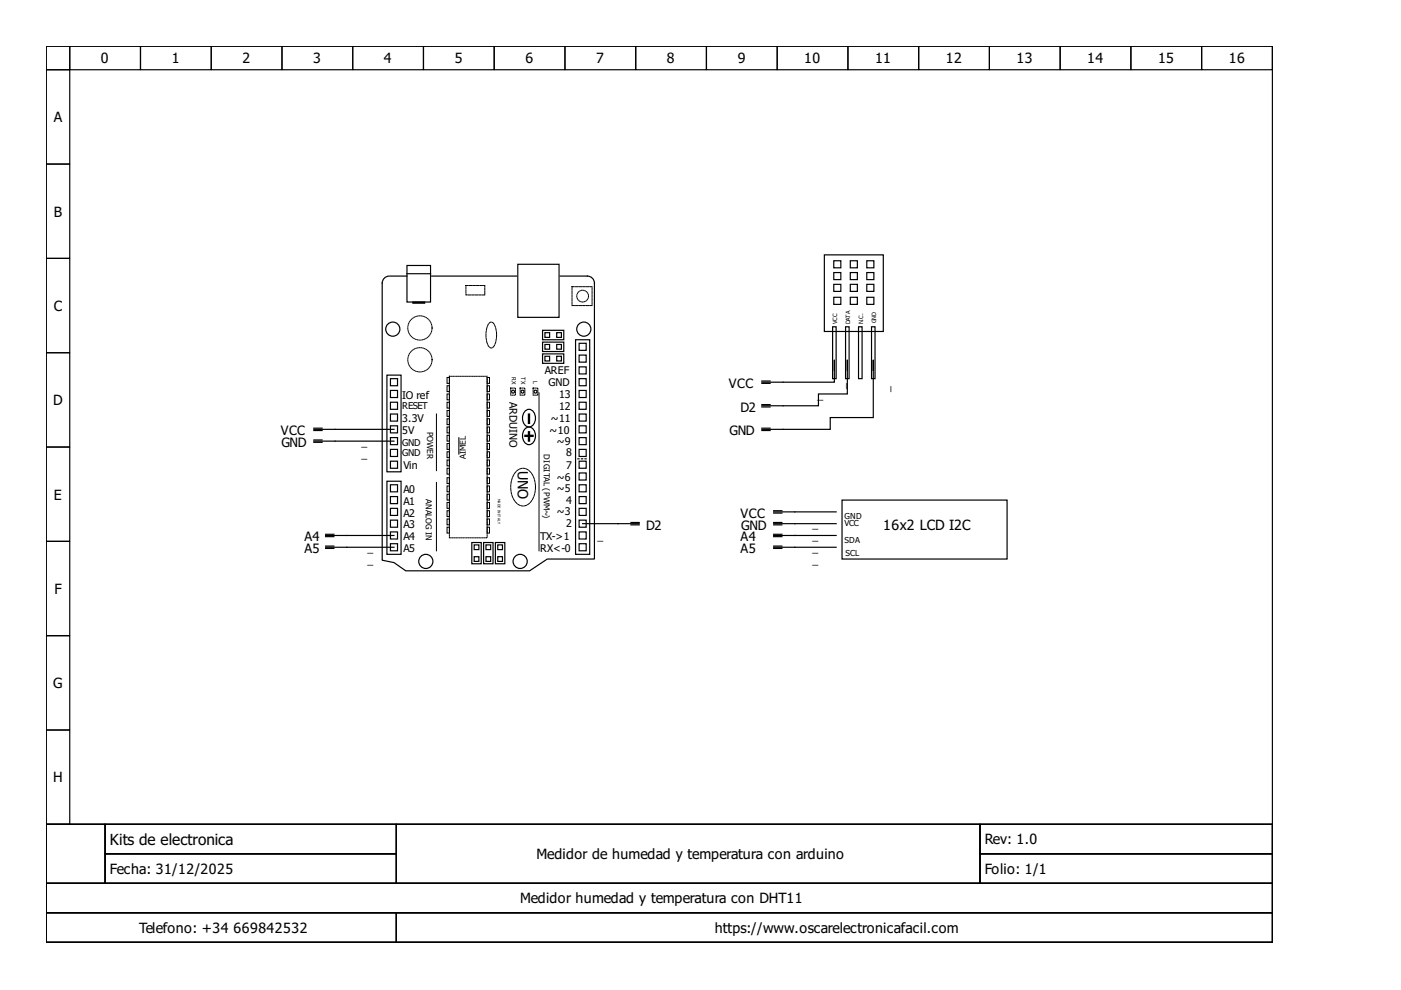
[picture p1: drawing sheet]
<svg xmlns="http://www.w3.org/2000/svg" width="297mm" height="210mm" viewBox="0 0 297 210" stroke-linecap="round" stroke-linejoin="round" font-family="sans-serif">
<g fill="none" stroke="#000" stroke-width=".25">
<path d="M9.8 9.8h260v165h-260zM9.8 9.8h5v5h-5zM9.8 14.8h5v20h-5zM14.8 9.8h15v5h-15zM29.8 9.8h15v5h-15zM44.8 9.8h15v5h-15zM59.8 9.8h15v5h-15zM74.8 9.8h15v5h-15zM89.8 9.8h15v5h-15zM104.8 9.8h15v5h-15zM119.8 9.8h15v5h-15zM134.8 9.8h15v5h-15z"/>
<path d="M149.8 9.8h15v5h-15zM164.8 9.8h15v5h-15zM179.8 9.8h15v5h-15zM194.8 9.8h15v5h-15zM209.8 9.8h15v5h-15zM224.8 9.8h15v5h-15zM239.8 9.8h15v5h-15zM254.8 9.8h15v5h-15zM9.8 34.8h5v20h-5zM9.8 54.8h5v20h-5zM82.5 58.5a1.5 1.5 0 0 0-1.5 1.5v58.8l2.5 .5 2.5 1.7h26.3l3.7-2.5h10v-58.5a1.5 1.5 0 0 0-1.5-1.5h-5.7M82.8 58.5h3.5"/>
<path d="M86.3 56.3h5v7.7h-5zM86.3 58h5M91.5 58.5h18M109.8 56h8.7v11.3h-8.7zM174.8 54h12.5v16.3h-12.5zM176.8 57.8h1.5v1.5h-1.5zM176.8 55.3h1.5v1.5h-1.5zM180.3 55.3h1.5v1.5h-1.5zM180.3 57.8h1.5v1.5h-1.5zM183.8 55.3h1.5v1.5h-1.5zM183.8 57.8h1.5v1.5h-1.5zM9.8 74.8h5v20h-5z"/>
<path d="M82 79.5h3v20.5h-3zM87.5 64h2.5v.3h-2.5zM115 72.5h4.5v2h-4.5zM115 70h4.5v2h-4.5zM115 75h4.5v2h-4.5zM115.5 73h1v1h-1zM115.5 75.5h1v1h-1zM115.5 70.5h1v1h-1zM118 70.5h1v1h-1zM118 73h1v1h-1zM118 75.5h1v1h-1zM122 72h3v45.5h-3z"/>
<path d="M122.8 75.3h1.5v1.5h-1.5zM122.8 77.8h1.5v1.5h-1.5zM122.8 72.8h1.5v1.5h-1.5zM176.5 69.3h.8v11h-.8zM176.8 63h1.5v1.5h-1.5zM176.8 60.3h1.5v1.5h-1.5zM176.9 78.5v-2.2v4.7h-15.4M179.3 69.3h.7v11h-.7zM179.7 78.5v-2.2v7.2h-6.2v2.5h-12M180.3 63h1.5v1.5h-1.5zM180.3 60.3h1.5v1.5h-1.5zM182 69.3h.8v11h-.8z"/>
<path d="M183.8 63h1.5v1.5h-1.5zM183.8 60.3h1.5v1.5h-1.5zM184.8 69.3h.7v11h-.7zM185.2 78.5v-2.2v12.2h-9.2v2.5h-14.5M9.8 94.8h5v20h-5zM66.5 93.5h17M66.5 91h17M66.5 91.3h1.8M66.5 90.8h1.8M66.5 93.8h1.8M66.5 93.3h1.8M82.8 87.8h1.5v1.5h-1.5z"/>
<path d="M82.8 85.3h1.5v1.5h-1.5zM82.8 90.3h1.5v1.5h-1.5zM82.8 82.8h1.5v1.5h-1.5zM82.8 80.3h1.5v1.5h-1.5zM82.8 95.3h1.5v1.5h-1.5zM82.8 97.8h1.5v1.5h-1.5zM82.8 92.8h1.5v1.5h-1.5zM111.3 92.3h1.7v.2h-1.7zM111.5 90.8a1.29 1.29 0 0 1 1.3-.1 1.29 1.29 0 0 1 .7 1.2 1.66 1.66 0 0 1-1.7 2.3 2.16 2.16 0 0 1-.3-3.4zM111.5 87a1.29 1.29 0 0 1 1.3 0 1.29 1.29 0 0 1 .7 1.2 1.66 1.66 0 0 1-1.7 2.3 2.16 2.16 0 0 1-.3-3.5zM112 91.5h.3v2h-.3zM112 87.8h.3v2h-.3z"/>
<path d="M122.8 97.8h1.5v1.5h-1.5zM122.8 95.3h1.5v1.5h-1.5zM122.8 90.3h1.5v1.5h-1.5zM122.8 92.8h1.5v1.5h-1.5zM122.8 82.8h1.5v1.5h-1.5zM122.8 87.8h1.5v1.5h-1.5zM122.8 85.3h1.5v1.5h-1.5zM122.8 80.3h1.5v1.5h-1.5zM161.5 81.3h1.8M161.5 80.8h1.8M161.5 86.3h1.8M161.5 85.8h1.8"/>
<path d="M161.5 91.3h1.8M161.5 90.8h1.8M9.8 114.8h5v20h-5zM69 113.5h14.5M69 113.8h1.8M69 113.3h1.8M69 116.3h1.8M69 115.8h1.8M82 102h3v15.5h-3zM82.8 105.3h1.5v1.5h-1.5zM82.8 110.3h1.5v1.5h-1.5zM82.8 112.8h1.5v1.5h-1.5z"/>
<path d="M82.8 107.8h1.5v1.5h-1.5zM82.8 102.8h1.5v1.5h-1.5zM82.8 115.3h1.5v1.5h-1.5zM83.5 116h-14.5M100 115h2v4.5h-2zM100.5 118h1v1h-1zM100.5 115.5h1v1h-1zM102.5 115h2v4.5h-2zM103 118h1v1h-1zM103 115.5h1v1h-1zM105 115h2v4.5h-2zM105.5 115.5h1v1h-1z"/>
<path d="M105.5 118h1v1h-1zM122.8 105.3h1.5v1.5h-1.5zM122.8 107.8h1.5v1.5h-1.5zM122.8 102.8h1.5v1.5h-1.5zM122.8 100.3h1.5v1.5h-1.5zM122.8 112.8h1.5v1.5h-1.5zM122.8 115.3h1.5v1.5h-1.5zM122.8 110.3h1.5v1.5h-1.5zM133.8 111.3h1.7M133.8 110.8h1.7M135.5 111h-12M164 111h13.3"/>
<path d="M164 113.5h13.3M164 108.8h1.8M164 108.3h1.8M164 111.3h1.8M164 110.8h1.8M164 113.8h1.8M164 113.3h1.8M164 116.3h1.8M164 115.8h1.8M177.3 108.5h-13.3M177.3 116h-13.3M178.5 106h35v12.5h-35z"/>
<path d="M9.8 134.8h5v20h-5zM9.8 154.8h5v20h-5zM9.8 174.8h260v25h-260zM9.8 174.8h12.5v12.5h-12.5zM22.3 174.8h61.7v6.2h-61.7zM84 174.8h123.8v12.5h-123.8zM207.8 174.8h62v6.2h-62zM9.8 187.3h260v6.2h-260zM9.8 193.5h74.2v6.3h-74.2zM22.3 181h61.7v6.3h-61.7zM84 193.5h185.8v6.3h-185.8zM207.8 181h62v6.3h-62z"/>
<circle cx="83.3" cy="69.8" r="1.5"/>
<circle cx="123.8" cy="69.8" r="1.5"/>
<circle cx="108.8" cy="83" r=".31"/>
<circle cx="110.8" cy="83" r=".31"/>
<circle cx="113.5" cy="83" r=".31"/>
<circle cx="90.3" cy="119" r="1.5"/>
<circle cx="110.3" cy="119" r="1.5"/>
</g>
<g fill="none" stroke="#000" stroke-width=".21">
<path d="M92.5 87.8v12M94.8 97.5h.5v1.3h-.5zM94.8 81.8h.5v1.2h-.5zM94.8 88.8h.5v1.2h-.5zM94.8 87h.5v1.3h-.5zM94.8 92.3h.5v1.2h-.5zM94.8 83.5h.5v1.3h-.5zM94.8 80h.5v1.3h-.5zM94.8 99.3h.5v1.2h-.5zM94.8 94h.5v1.3h-.5zM94.8 90.5h.5v1.3h-.5zM94.8 95.8h.5v1.2h-.5z"/>
<path d="M94.8 85.3h.5v1.2h-.5zM97.3 92.8v3.5M103.3 87h.5v1.3h-.5zM103.3 97.5h.5v1.3h-.5zM103.3 81.8h.5v1.2h-.5zM103.3 88.8h.5v1.2h-.5zM103.3 92.3h.5v1.2h-.5zM103.3 83.5h.5v1.3h-.5zM103.3 80h.5v1.3h-.5zM103.3 99.3h.5v1.2h-.5zM103.3 94h.5v1.3h-.5zM103.3 90.5h.5v1.3h-.5z"/>
<path d="M103.3 95.8h.5v1.2h-.5zM103.3 85.3h.5v1.2h-.5zM114.3 83.3v33.5M92.5 102.3v14.5M94.8 103h.5v1.3h-.5zM94.8 110h.5v1.3h-.5zM94.8 108.3h.5v1.2h-.5zM94.8 104.8h.5v1.2h-.5zM94.8 101.3h.5v1.2h-.5zM94.8 111.8h.5v1.2h-.5zM94.8 106.5h.5v1.3h-.5zM103.3 103h.5v1.3h-.5z"/>
<path d="M103.3 108.3h.5v1.2h-.5zM103.3 110h.5v1.3h-.5zM103.3 104.8h.5v1.2h-.5zM103.3 101.3h.5v1.2h-.5zM103.3 111.8h.5v1.2h-.5zM103.3 106.5h.5v1.3h-.5z"/>
</g>
<g fill="none" stroke="#000" stroke-width=".21" stroke-dasharray=".1 .2">
<path d="M95.3 79.8h8v34.2h-8zM108.3 82.3h1v1.5h-1zM110.3 82.3h1v1.5h-1zM113 82.3h1v1.5h-1z"/>
<circle cx="89" cy="76.3" r="2.57"/>
<circle cx="89" cy="69.5" r="2.57"/>
<circle cx="123.5" cy="62.8" r="1.25"/>
</g>
<path d="M122.5 97.3h2" fill="none" stroke="#000" stroke-width=".25" stroke-dasharray=".2 .5"/>
<path d="M98.8 60.5h4v2h-4zM103.9 68.4l.3-.1a2.59 2.59 0 0 1 1.1 2.7 2.59 2.59 0 0 1-1.1 2.8 2.59 2.59 0 0 1-1.2-2.8 3.8 3.8 0 0 1 .9-2.6zM121.3 60.8h4.2v4h-4.2zM109.4 100a2.15 2.15 0 0 1 3.7 1 5.2 5.2 0 0 1-1.2 6 2.17 2.17 0 0 1-3.2-1.5 5.4 5.4 0 0 1 .7-5.5z" fill="none" stroke="#000" stroke-width=".21" stroke-dasharray=".5 .2"/>
<text font-size="3.2" x="23.3" y="179.2">Kits de electronica</text>
<g font-size="3">
<text x="21.4" y="13.4">0</text>
<text x="36.4" y="13.4">1</text>
<text x="51.4" y="13.4">2</text>
<text x="66.4" y="13.4">3</text>
<text x="81.4" y="13.4">4</text>
<text x="96.4" y="13.4">5</text>
<text x="111.4" y="13.4">6</text>
<text x="126.4" y="13.4">7</text>
<text x="141.4" y="13.4">8</text>
<text x="156.4" y="13.4">9</text>
<text x="170.5" y="13.4">10</text>
<text x="185.5" y="13.4">11</text>
<text x="200.5" y="13.4">12</text>
<text x="215.5" y="13.4">13</text>
<text x="230.5" y="13.4">14</text>
<text x="245.5" y="13.4">15</text>
<text x="260.5" y="13.4">16</text>
<text x="11.4" y="25.9">A</text>
<text x="11.4" y="45.9">B</text>
<text x="11.4" y="65.9">C</text>
<text x="11.3" y="85.9">D</text>
<text x="109.8" y="99.8" transform="rotate(90 109.8 99.8)">UNO</text>
<text x="11.4" y="105.9">E</text>
<text x="187.3" y="112.3">16x2 LCD I2C</text>
<text x="11.5" y="125.9">F</text>
<text x="11.3" y="145.9">G</text>
<text x="11.3" y="165.9">H</text>
<text x="208.8" y="179">Rev: 1.0</text>
<text x="23.3" y="185.3">Fecha: 31/12/2025</text>
<text x="113.8" y="182.2">Medidor de humedad y temperatura con arduino</text>
<text x="208.8" y="185.3">Folio: 1/1</text>
<text x="110.3" y="191.5">Medidor humedad y temperatura con DHT11</text>
<text x="29.5" y="197.8">Telefono: +34</text>
<text x="49.5" y="197.8">669842532</text>
<text x="151.5" y="197.8">https://www.oscarelectronicafacil.com</text>
</g>
<g font-size="2.7">
<text x="154.5" y="82.3">VCC</text>
<text x="157" y="87.3">D2</text>
<text x="59.5" y="92.3">VCC</text>
<text x="59.7" y="94.8">GND</text>
<text x="154.7" y="92.3">GND</text>
<text x="137" y="112.3">D2</text>
<text x="157" y="109.8">VCC</text>
<text x="157.2" y="112.3">GND</text>
<text x="64.5" y="117.3">A5</text>
<text x="64.5" y="114.8">A4</text>
<text x="157" y="114.8">A4</text>
<text x="157" y="117.3">A5</text>
</g>
<g font-size="2.2">
<text x="115.5" y="79.3">AREF</text>
<text x="116.3" y="81.8">GND</text>
<text x="179.3" y="82.5" transform="rotate(-90 179.3 82.5)">_</text>
<text x="188.7" y="83" transform="rotate(-90 188.7 83)">_</text>
<text x="85.3" y="89.5">3.3V</text>
<text x="85.3" y="84.5">IO ref</text>
<text x="108" y="85.3" transform="rotate(90 108 85.3)">ARDUINO</text>
<text x="116.8" y="89.5">~11</text>
<text x="118.5" y="87">12</text>
<text x="118.5" y="84.3">13</text>
<text x="173.3" y="84.5">_</text>
<text x="76.7" y="94.5">_</text>
<text x="85.3" y="92">5V</text>
<text x="116.5" y="92">~10</text>
<text x="118" y="94.3">~9</text>
<text x="76.7" y="97">_</text>
<text x="85.5" y="99.5">Vin</text>
<text x="120" y="96.8">8</text>
<text x="120" y="99.5">7</text>
<text x="85.5" y="104.5">A0</text>
<text x="85.5" y="107">A1</text>
<text x="118" y="104.3">~5</text>
<text x="118" y="102">~6</text>
<text x="120" y="106.8">4</text>
<text x="85.5" y="112">A3</text>
<text x="85.5" y="109.5">A2</text>
<text x="118" y="109.3">~3</text>
<text x="120" y="111.8">2</text>
<text x="172.3" y="112">_</text>
<text x="77.9" y="119.5">_</text>
<text x="77.9" y="117">_</text>
<text x="85.5" y="117">A5</text>
<text x="85.5" y="114.5">A4</text>
<text x="114.5" y="114.5">TX-&gt;1</text>
<text x="114.5" y="117">RX&lt;-0</text>
<text x="126.7" y="114.5">_</text>
<text x="172.3" y="114.5">_</text>
<text x="172.3" y="117">_</text>
<text x="172.3" y="119.5">_</text>
</g>
<g font-size="2">
<text x="85.3" y="86.8">RESET</text>
<text x="85.3" y="94.5">GND</text>
<text x="85.3" y="96.8">GND</text>
</g>
<g font-size="1.7">
<text x="90.5" y="91.5" transform="rotate(90 90.5 91.5)">POWER</text>
<text x="98.8" y="97.3" transform="rotate(-90 98.8 97.3)">AIMEL</text>
<text x="115.3" y="96.3" transform="rotate(90 115.3 96.3)">DIGITAL (PWM~)</text>
<text x="90.3" y="105.8" transform="rotate(90 90.3 105.8)">ANALOG IN</text>
<text x="179" y="111.5">VCC</text>
<text x="179" y="110">GND</text>
<text x="179" y="115">SDA</text>
<text x="179.3" y="117.8">SCL</text>
</g>
<g font-size="1.2">
<text x="177.5" y="68.8" transform="rotate(-90 177.5 68.8)">VCC</text>
<text x="180.3" y="68.8" transform="rotate(-90 180.3 68.8)">DATA</text>
<text x="183" y="68.8" transform="rotate(-90 183 68.8)">N.C.</text>
<text x="185.8" y="68.5" transform="rotate(-90 185.8 68.5)">GND</text>
<text x="108.5" y="80" transform="rotate(90 108.5 80)">RX</text>
<text x="110.5" y="80" transform="rotate(90 110.5 80)">TX</text>
<text x="113" y="80.8" transform="rotate(90 113 80.8)">L</text>
</g>
<text font-size=".7" x="105.5" y="105.8" transform="rotate(90 105.5 105.8)">MADE IN ITALY</text>
</svg>
